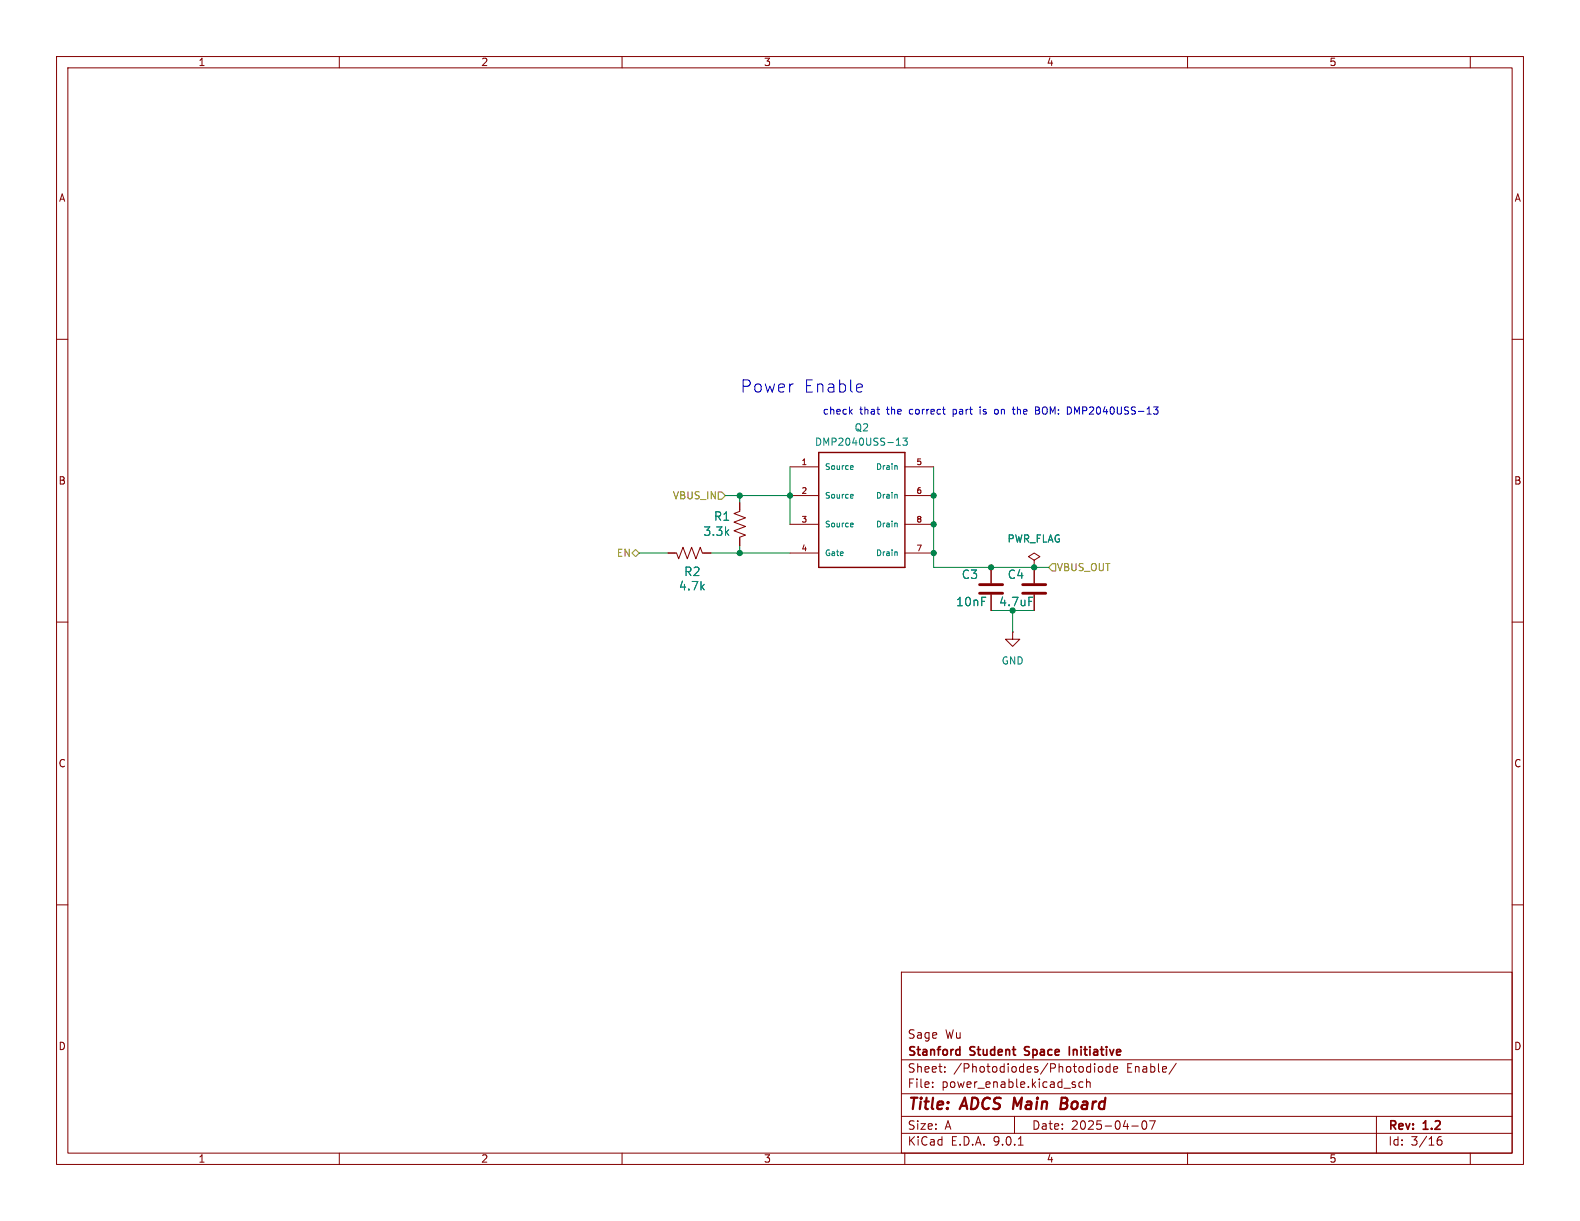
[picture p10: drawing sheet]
<svg xmlns="http://www.w3.org/2000/svg" width="279mm" height="216mm" viewBox="0 0 279 216" stroke-linecap="round" stroke-linejoin="round" font-family="sans-serif">
<path d="M0 0h279.4v215.9h-279.4z" fill="#fff" stroke="#fff" stroke-width=".18"/>
<g fill="none" stroke="#840000" stroke-width=".18">
<path d="M10 10h259.4v195.9h-259.4zM12 12h255.4v191.9h-255.4zM60 10v2M110 10v2M160 10v2M210 10v2M260 10v2M10 60h2M267.4 60h2M118.1 97.8h1.5l.4 1 .8-2 .7 2 .8-2 .8 2 .7-2 .4 1h1.5M130.8 88.9v1.5l-1 .4 2 .8-2 .7 2 .8-2 .8 2 .7-1 .4v1.5M139.7 97.8h5.1"/>
<path d="M139.7 82.6h5.1M139.7 87.6h5.1M139.7 92.7h5.1M160 97.8h5.1M160 82.6h5.1M160 87.6h5.1M160 92.7h5.1M182.9 99.1l1-.7-1-.6-1 .6 1 .7v1.2M10 110h2M175.3 100.3v2.8M175.3 105.2v2.8M179.1 111.8v1.2h1.2l-1.2 1.3-1.3-1.3h1.3"/>
<path d="M179.1 111.8h.1M182.9 100.3h.1M182.9 100.3v2.8M182.9 105.2v2.8M267.4 110h2M10 160h2M159.4 171.9h108v32h-108zM267.4 160h2M159.4 197.4h108M159.4 193.4h108M159.4 187.4h108M164.9 192.1v.2"/>
<path d="M164.9 191.4v.1M167.1 189.4v.2M167.1 188.7v.1M179.4 197.4v3M190 191.8l.2 .2-.2 .3M190 191.3l.1 .1M191.5 191.4l-.4-.1-.3 .3v.4l.1 .2h.6M192.1 191.4l.3-.1 .3 .1 .1 .9M192.1 190.8v1.5M192.4 188.6l.5 .1M192.9 188.1v1.5M192.9 189.5l-.5 .1"/>
<path d="M193.6 188.1v.1M193.6 188.6v1M194.4 188.7l.3-.1 .3 .3v.4l-.3 .3-.3-.1-.2-.2v-.4zM196.3 188.7l-.4-.1-.3 .3v.4l.1 .2h.6M196.3 188.1v1.5M196.9 189.1l.7-.2v-.2l-.5-.1-.2 .2 .1 .7h.6M200.1 199.1h1.2M202.1 198.3l.2-.1a.81 .81 0 0 1 .6 .6 .81 .81 0 0 1-.3 .8l-.2 .1a.81 .81 0 0 1-.3-1.4zM203.3 198.2h1l-.7 1.5M208 188l-1.3 1.9M243.4 197.4v6.5M60 203.9v2"/>
<path d="M110 203.9v2M159.4 200.4h108M160 203.9v2M180.1 202.5h.8M210 203.9v2M254.1 201.8l.3-.2h.5l.1 .2v.4l-.3 .3-.4-.1-.2-.2M254.9 201a.59 .59 0 0 0-.8 .6M260 203.9v2"/>
</g>
<path d="M187.6 195.1h.7M188.3 195.1l.3 .1M188.4 194.1h-.6l-.3 2 1-.1M188.5 195l-.2 .1" fill="none" stroke="#840000" stroke-width=".4"/>
<path d="M169.3 185.6h.4M169.7 185.1v1.5M169.7 186.5l-.4 .1M181.2 186.5l.2 .1M181.2 185.2v.4M189.1 185.1v1.5" fill="none" stroke="#840000" stroke-width=".3"/>
<path d="M173.2 103.4h4.1M173.2 104.9h4.1M180.8 103.4h4.1M180.8 104.9h4.1" fill="none" stroke="#840000" stroke-width=".51"/>
<g fill="none" stroke="#008484" stroke-width=".18">
<path d="M158.5 78.7h.7M158.5 77.8l.4-.3v1.2M159.7 77.5h.7l-.4 .4 .4 .2v.5l-.2 .1-.5-.1M150.5 82.3l.3 .1 .1 .2-.5 .1M150.5 87.4l.3 .1 .1 .2-.5 .1M150.5 92.5h.3l.1 .2-.5 .1M150.8 83h-.3M150.8 88l-.3 .1M150.8 93.1l-.3 .1M158.5 82.3l.2 .2v.5M158.5 87.4l.2 .2v.5M158.5 92.5l.2 .1v.6"/>
<path d="M158.5 97.6l.2 .1v.6M181.9 105.6h.8"/>
</g>
<path d="M144.8 80h15.2v20.3h-15.2z" fill="none" stroke="#840000" stroke-width=".25"/>
<path d="M111.8 97.8l.6-.6 .6 .6-.6 .6zM127 87h.6l.7 .6-.7 .7h-.6zM186.1 99.7h.6v1.3h-.6l-.7-.7z" fill="none" stroke="#848400" stroke-width=".18"/>
<path d="M113 97.8h5.1M125.7 97.8h14M128.3 87.6h11.4M130.8 87.6v1.3M130.8 96.5v1.3M139.7 82.6v10.1M165.1 82.6v17.7h20.3M175.3 108h7.6M179.1 108v3.8" fill="none" stroke="#008400" stroke-width=".18"/>
<g fill="none" stroke="#0000c2" stroke-width=".18">
<path d="M150.3 72.7l.4 .5M150.7 72.4l-.5 .5M152.2 67.9l.2 .1 .1 .4-1 .2M152.4 69.2l-.2 .1M166.7 72.4h.5M167 73.2h.2M173.3 72v.1M173.3 72.4v.8M176.3 72.4h-.3l-.1 .2v.5l.4 .1M179 72.4h.5M179.2 73l.3 .2M183.1 72l.6 .1 .1 .2-.3 .3"/>
<path d="M183.1 72.6h.4M183.5 72.6l.3 .2v.3l-.7 .1M189.2 72l.3 .5-.3 .7"/>
</g>
<g fill="#008400" stroke="#008400" stroke-width=".18">
<circle cx="165.1" cy="92.7" r=".46"/>
<circle cx="165.1" cy="87.6" r=".46"/>
<circle cx="130.8" cy="87.6" r=".46"/>
<circle cx="179.1" cy="108" r=".46"/>
<circle cx="182.9" cy="100.3" r=".46"/>
<circle cx="165.1" cy="97.8" r=".46"/>
<circle cx="175.3" cy="100.3" r=".46"/>
<circle cx="130.8" cy="97.8" r=".46"/>
<circle cx="139.7" cy="87.6" r=".46"/>
</g>
<g font-size="3" fill="#0000c2">
<text x="130.8" y="69.6">Power</text>
<text x="142" y="69.6">Enable</text>
</g>
<g font-size="2.8" fill="#840000">
<text x="160.4" y="196.8">Title:</text>
<text x="170.1" y="196.8">ADCS Main</text>
<text x="189.2" y="196.8">Board</text>
</g>
<g font-size="2.1" fill="#008484">
<text x="124.3" y="95">3.3k</text>
<text x="126.2" y="92.3">R1</text>
<text x="120" y="104.6">4.7k</text>
<text x="120.9" y="102.1">R2</text>
<text x="169" y="107.4">10nF</text>
<text x="170" y="102.6">C3</text>
<text x="176.6" y="107.4">4.7uF</text>
<text x="178.1" y="102.6">C4</text>
</g>
<g font-size="2.1" fill="#840000">
<text x="160.4" y="183.9">Sage</text>
<text x="167.1" y="183.9">Wu</text>
<text x="160.4" y="189.9">Sheet:</text>
<text x="160.4" y="187.1">Stanford</text>
<text x="168.6" y="189.9">/Photodiodes/Photodiode</text>
<text x="171.6" y="187.1">Student</text>
<text x="181.9" y="187.1">Space</text>
<text x="190.3" y="187.1">Initiative</text>
<text x="199.3" y="189.9">Enable/</text>
<text x="160.4" y="192.6">File:</text>
<text x="166.5" y="192.6">power_enable.kicad_sch</text>
<text x="160.4" y="202.8">KiCad</text>
<text x="160.4" y="200">Size:</text>
<text x="167.1" y="200">A</text>
<text x="168.1" y="202.8">E.D.A.</text>
<text x="175.7" y="202.8">9.0.1</text>
<text x="182.4" y="200">Date:</text>
<text x="189.4" y="200">2025-04-07</text>
<text x="245.4" y="200.2">Rev:</text>
<text x="245.4" y="202.8">Id:</text>
<text x="249.5" y="202.8">3/16</text>
<text x="251.8" y="200.2">1.2</text>
</g>
<g font-size="1.8" fill="#840000">
<text x="35" y="11.9">1</text>
<text x="85" y="11.9">2</text>
<text x="135" y="11.9">3</text>
<text x="185" y="11.9">4</text>
<text x="235" y="11.9">5</text>
<text x="10.3" y="35.9">A</text>
<text x="267.7" y="35.9">A</text>
<text x="10.3" y="85.9">B</text>
<text x="267.7" y="85.9">B</text>
<text x="10.3" y="135.9">C</text>
<text x="267.7" y="135.9">C</text>
<text x="10.3" y="185.9">D</text>
<text x="267.7" y="185.9">D</text>
<text x="35" y="205.8">1</text>
<text x="85" y="205.8">2</text>
<text x="135" y="205.8">3</text>
<text x="185" y="205.8">4</text>
<text x="235" y="205.8">5</text>
</g>
<g font-size="1.8" fill="#0000c2">
<text x="145.4" y="73.5">check</text>
<text x="152" y="73.5">that</text>
<text x="156.9" y="73.5">the</text>
<text x="161.1" y="73.5">correct</text>
<text x="169" y="73.5">part</text>
<text x="173.9" y="73.5">is</text>
<text x="176.7" y="73.5">on</text>
<text x="180.2" y="73.5">the</text>
<text x="184.3" y="73.5">BOM:</text>
<text x="190.2" y="73.5">DMP2040USS-13</text>
</g>
<g font-size="1.8" fill="#008484">
<text x="151" y="76.5">Q2</text>
<text x="144" y="79">DMP2040USS-13</text>
<text x="178.1" y="96.1">PWR_FLAG</text>
<text x="177" y="117.7">GND</text>
</g>
<g font-size="1.8" fill="#848400">
<text x="118.9" y="88.5">VBUS_IN</text>
<text x="109" y="98.7">EN</text>
<text x="186.8" y="101.2">VBUS_OUT</text>
</g>
<g font-size="1.4" fill="#840000">
<text x="141.6" y="82.3">1</text>
<text x="161.9" y="82.3">5</text>
<text x="141.6" y="87.4">2</text>
<text x="161.9" y="87.4">6</text>
<text x="141.6" y="92.5">3</text>
<text x="161.9" y="92.5">8</text>
<text x="141.6" y="97.5">4</text>
<text x="161.9" y="97.5">7</text>
</g>
<g font-size="1.4" fill="#008484">
<text x="145.8" y="83.3">Source</text>
<text x="154.8" y="83.3">Drain</text>
<text x="145.8" y="88.4">Source</text>
<text x="154.8" y="88.4">Drain</text>
<text x="145.8" y="93.4">Source</text>
<text x="154.8" y="93.4">Drain</text>
<text x="145.8" y="98.5">Gate</text>
<text x="154.8" y="98.5">Drain</text>
</g>
</svg>
